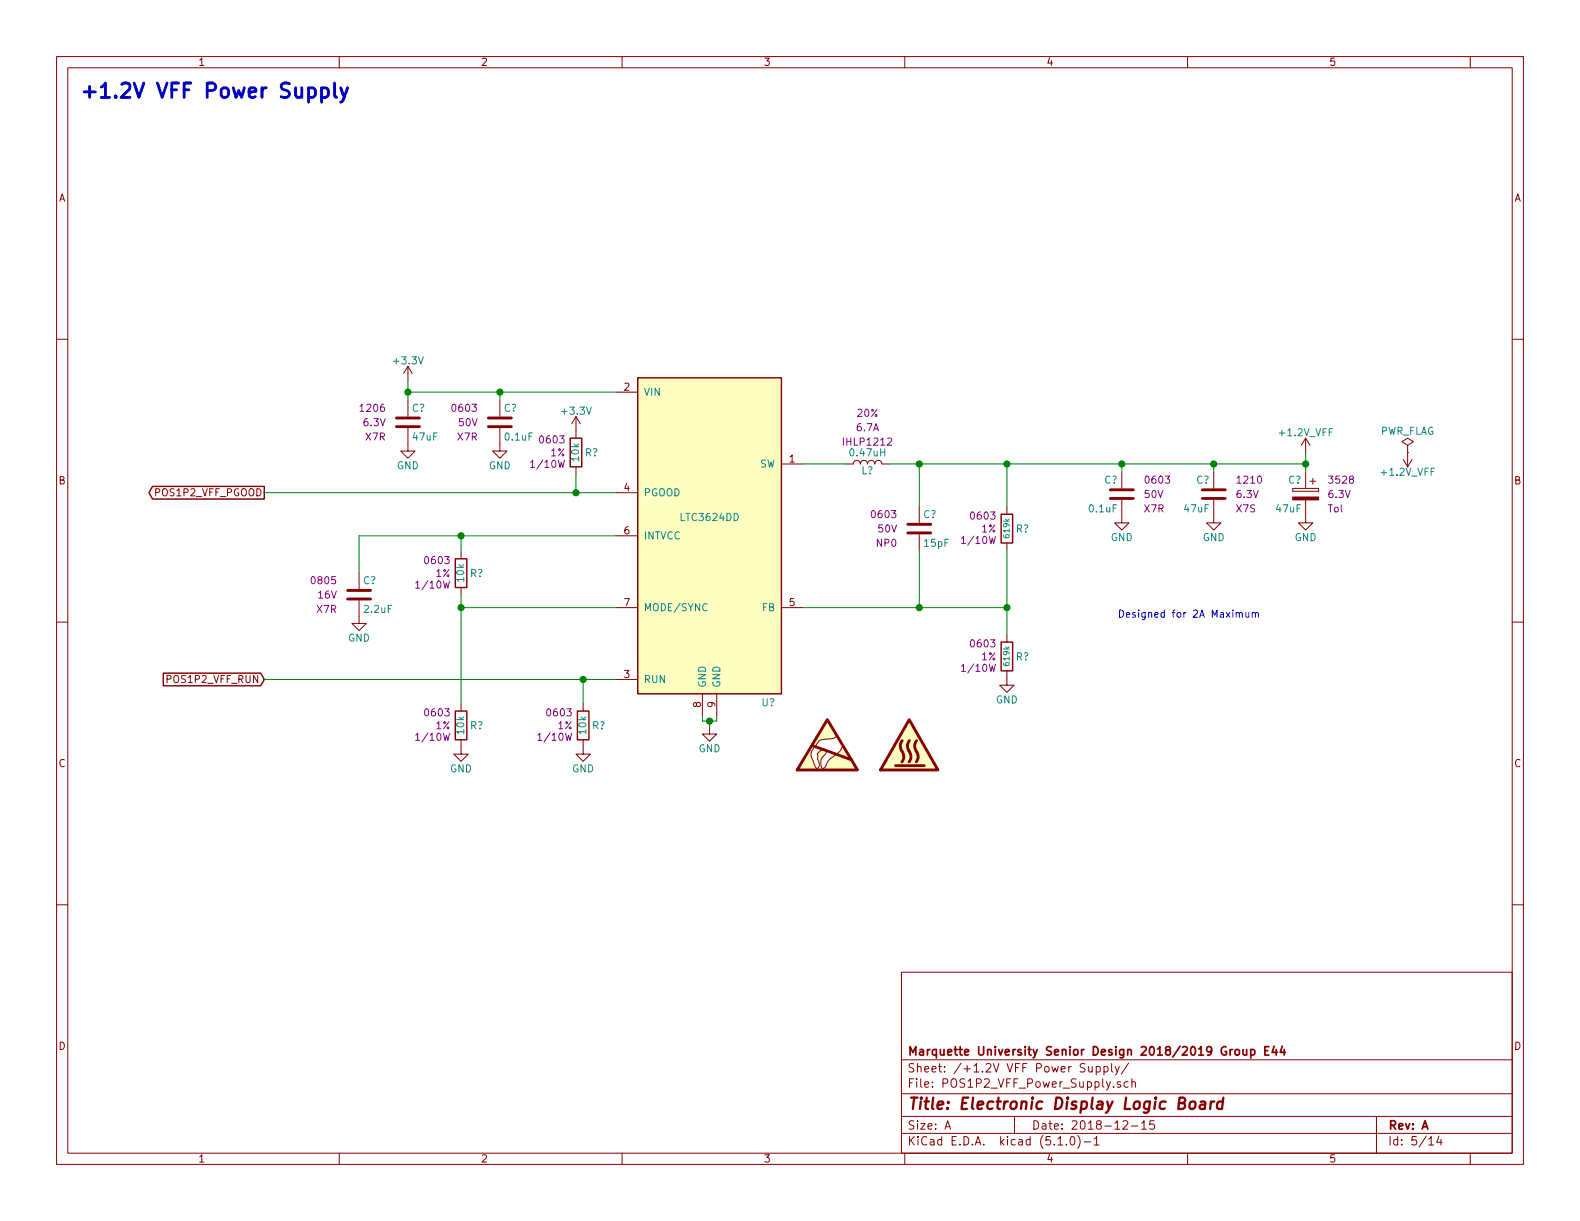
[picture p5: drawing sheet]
EESchema Schematic File Version 4
LIBS:VFD_Clock-cache
EELAYER 29 0
EELAYER END
$Descr A 11000 8500
encoding utf-8
Sheet 5 14
Title "Electronic Display Logic Board"
Date "2018-12-15"
Rev "A"
Comp "Marquette University Senior Design 2018/2019 Group E44"
Comment1 ""
Comment2 ""
Comment3 ""
Comment4 ""
$EndDescr
$Comp
L Custom_Library:L_Custom L?
U 1 1
P 6040 3230
F 0 "L?" V 5990 3230 50  0000 C CNN
F 1 "0.47uH" V 6115 3230 50  0000 C CNN
F 2 "Inductors_SMD:L_Vishay_IHLP-1212" H 6040 3230 50  0001 C CNN
F 3 "" H 6040 3230 50  0001 C CNN
F 4 "IHLP1212" V 6190 3230 50  0000 C CNN "display_footprint"
F 5 "6.7A" V 6290 3230 50  0000 C CNN "Ampacity"
F 6 "20%" V 6390 3230 50  0000 C CNN "Tolerance"
F 7 "541-1330-1-ND" H 0   0   50  0001 C CNN "Digi-Key PN"
	1    6040 3230
	0    -1   -1   0   
$EndComp
Wire Wire Line
	5890 3230 5590 3230
$Comp
L Custom_Library:C_Custom C?
U 1 1
P 6400 3680
F 0 "C?" H 6425 3780 50  0000 L CNN
F 1 "15pF" H 6425 3580 50  0000 L CNN
F 2 "Capacitors_SMD:C_0603" H 6438 3530 50  0001 C CNN
F 3 "" H 6425 3780 50  0001 C CNN
F 4 "0603" H 6250 3780 50  0000 R CNN "display_footprint"
F 5 "50V" H 6250 3680 50  0000 R CNN "Voltage"
F 6 "NP0" H 6250 3580 50  0000 R CNN "Dielectric"
F 7 "490-1331-1-ND" H 6400 3680 50  0001 C CNN "Digi-Key PN"
	1    6400 3680
	1    0    0    -1  
$EndComp
$Comp
L power:GND #PWR?
U 1 1
P 7010 4720
F 0 "#PWR?" H 7010 4470 50  0001 C CNN
F 1 "GND" H 7010 4570 50  0000 C CNN
F 2 "" H 7010 4720 50  0001 C CNN
F 3 "" H 7010 4720 50  0001 C CNN
	1    7010 4720
	1    0    0    -1  
$EndComp
Wire Wire Line
	7010 4420 7010 4230
Wire Wire Line
	7010 4230 6400 4230
Wire Wire Line
	7010 3530 7010 3230
Wire Wire Line
	6400 3230 6400 3530
Connection ~ 6400 3230
Wire Wire Line
	6400 3230 6190 3230
Connection ~ 6400 4230
Wire Wire Line
	6400 4230 5590 4230
Connection ~ 7010 4230
$Comp
L power:GND #PWR?
U 1 1
P 4940 5060
F 0 "#PWR?" H 4940 4810 50  0001 C CNN
F 1 "GND" H 4940 4910 50  0000 C CNN
F 2 "" H 4940 5060 50  0001 C CNN
F 3 "" H 4940 5060 50  0001 C CNN
	1    4940 5060
	1    0    0    -1  
$EndComp
Wire Wire Line
	4940 5060 4940 5020
Wire Wire Line
	4940 5020 4890 5020
Wire Wire Line
	4890 5020 4890 4980
Wire Wire Line
	4940 5020 4990 5020
Wire Wire Line
	4990 5020 4990 4980
Connection ~ 4940 5020
$Comp
L Custom_Library:R_Custom R?
U 1 1
P 3210 3990
F 0 "R?" H 3150 3990 50  0000 R CNN
F 1 "10k" V 3210 3990 50  0000 C CNN
F 2 "Resistors_SMD:R_0603" H 3210 3990 50  0001 C CNN
F 3 "" H 3210 3990 50  0001 C CNN
F 4 "0603" H 3280 4080 50  0000 L CNN "display_footprint"
F 5 "1%" H 3280 3990 50  0000 L CNN "Tolerance"
F 6 "1/10W" H 3280 3910 50  0000 L CNN "Wattage"
F 7 "RMCF0603FT10K0CT-ND" H 3510 4390 60  0001 C CNN "Digi-Key PN"
	1    3210 3990
	-1   0    0    -1  
$EndComp
$Comp
L power:GND #PWR?
U 1 1
P 3210 5200
F 0 "#PWR?" H 3210 4950 50  0001 C CNN
F 1 "GND" H 3210 5050 50  0000 C CNN
F 2 "" H 3210 5200 50  0001 C CNN
F 3 "" H 3210 5200 50  0001 C CNN
	1    3210 5200
	1    0    0    -1  
$EndComp
$Comp
L power:GND #PWR?
U 1 1
P 4060 5200
F 0 "#PWR?" H 4060 4950 50  0001 C CNN
F 1 "GND" H 4060 5050 50  0000 C CNN
F 2 "" H 4060 5200 50  0001 C CNN
F 3 "" H 4060 5200 50  0001 C CNN
	1    4060 5200
	1    0    0    -1  
$EndComp
Wire Wire Line
	4290 4730 4060 4730
Wire Wire Line
	4060 4730 4060 4900
$Comp
L Custom_Library:R_Custom R?
U 1 1
P 3210 5050
F 0 "R?" H 3150 5050 50  0000 R CNN
F 1 "10k" V 3210 5050 50  0000 C CNN
F 2 "Resistors_SMD:R_0603" H 3210 5050 50  0001 C CNN
F 3 "" H 3210 5050 50  0001 C CNN
F 4 "0603" H 3280 5140 50  0000 L CNN "display_footprint"
F 5 "1%" H 3280 5050 50  0000 L CNN "Tolerance"
F 6 "1/10W" H 3280 4970 50  0000 L CNN "Wattage"
F 7 "RMCF0603FT10K0CT-ND" H 3510 5450 60  0001 C CNN "Digi-Key PN"
	1    3210 5050
	-1   0    0    -1  
$EndComp
$Comp
L Custom_Library:R_Custom R?
U 1 1
P 4060 5050
F 0 "R?" H 4000 5050 50  0000 R CNN
F 1 "10k" V 4060 5050 50  0000 C CNN
F 2 "Resistors_SMD:R_0603" H 4060 5050 50  0001 C CNN
F 3 "" H 4060 5050 50  0001 C CNN
F 4 "0603" H 4130 5140 50  0000 L CNN "display_footprint"
F 5 "1%" H 4130 5050 50  0000 L CNN "Tolerance"
F 6 "1/10W" H 4130 4970 50  0000 L CNN "Wattage"
F 7 "RMCF0603FT10K0CT-ND" H 4360 5450 60  0001 C CNN "Digi-Key PN"
	1    4060 5050
	-1   0    0    -1  
$EndComp
$Comp
L Custom_Library:C_Custom C?
U 1 1
P 2500 4140
F 0 "C?" H 2525 4240 50  0000 L CNN
F 1 "2.2uF" H 2525 4040 50  0000 L CNN
F 2 "Capacitors_SMD:C_0805" H 2538 3990 50  0001 C CNN
F 3 "" H 2525 4240 50  0001 C CNN
F 4 "0805" H 2350 4240 50  0000 R CNN "display_footprint"
F 5 "16V" H 2350 4140 50  0000 R CNN "Voltage"
F 6 "X7R" H 2350 4040 50  0000 R CNN "Dielectric"
F 7 "445-5691-1-ND" H 2925 4640 60  0001 C CNN "Digi-Key PN"
	1    2500 4140
	1    0    0    -1  
$EndComp
$Comp
L power:GND #PWR?
U 1 1
P 2500 4290
F 0 "#PWR?" H 2500 4040 50  0001 C CNN
F 1 "GND" H 2500 4140 50  0000 C CNN
F 2 "" H 2500 4290 50  0001 C CNN
F 3 "" H 2500 4290 50  0001 C CNN
	1    2500 4290
	1    0    0    -1  
$EndComp
Wire Wire Line
	6400 3830 6400 4230
Wire Wire Line
	7010 3830 7010 4230
Wire Wire Line
	3210 4140 3210 4230
Wire Wire Line
	4290 4230 3210 4230
Connection ~ 3210 4230
Wire Wire Line
	3210 4230 3210 4900
Wire Wire Line
	4290 3730 3210 3730
Wire Wire Line
	2500 3730 2500 3990
Wire Wire Line
	3210 3840 3210 3730
Connection ~ 3210 3730
Wire Wire Line
	3210 3730 2500 3730
$Comp
L Custom_Library:R_Custom R?
U 1 1
P 4010 3150
F 0 "R?" H 3950 3150 50  0000 R CNN
F 1 "10k" V 4010 3150 50  0000 C CNN
F 2 "Resistors_SMD:R_0603" H 4010 3150 50  0001 C CNN
F 3 "" H 4010 3150 50  0001 C CNN
F 4 "0603" H 4080 3240 50  0000 L CNN "display_footprint"
F 5 "1%" H 4080 3150 50  0000 L CNN "Tolerance"
F 6 "1/10W" H 4080 3070 50  0000 L CNN "Wattage"
F 7 "RMCF0603FT10K0CT-ND" H 4310 3550 60  0001 C CNN "Digi-Key PN"
	1    4010 3150
	-1   0    0    -1  
$EndComp
$Comp
L power:+3.3V #PWR?
U 1 1
P 4010 3000
F 0 "#PWR?" H 4010 2850 50  0001 C CNN
F 1 "+3.3V" H 4010 3140 50  0000 C CNN
F 2 "" H 4010 3000 50  0001 C CNN
F 3 "" H 4010 3000 50  0001 C CNN
	1    4010 3000
	1    0    0    -1  
$EndComp
$Comp
L power:GND #PWR?
U 1 1
P 3480 3090
F 0 "#PWR?" H 3480 2840 50  0001 C CNN
F 1 "GND" H 3480 2940 50  0000 C CNN
F 2 "" H 3480 3090 50  0001 C CNN
F 3 "" H 3480 3090 50  0001 C CNN
	1    3480 3090
	1    0    0    -1  
$EndComp
$Comp
L power:GND #PWR?
U 1 1
P 2840 3090
F 0 "#PWR?" H 2840 2840 50  0001 C CNN
F 1 "GND" H 2840 2940 50  0000 C CNN
F 2 "" H 2840 3090 50  0001 C CNN
F 3 "" H 2840 3090 50  0001 C CNN
	1    2840 3090
	1    0    0    -1  
$EndComp
Wire Wire Line
	4290 3430 4010 3430
Wire Wire Line
	4010 3430 4010 3300
Wire Wire Line
	4290 2730 3480 2730
Wire Wire Line
	3480 2730 3480 2790
Wire Wire Line
	3480 2730 2840 2730
Wire Wire Line
	2840 2730 2840 2790
Connection ~ 3480 2730
Wire Wire Line
	2840 2650 2840 2730
Connection ~ 2840 2730
Text GLabel 1840 3430 0    50   Output ~ 0
POS1P2_VFF_PGOOD
Wire Wire Line
	1840 3430 4010 3430
Connection ~ 4010 3430
Text GLabel 1840 4730 0    50   Input ~ 0
POS1P2_VFF_RUN
Wire Wire Line
	1840 4730 4060 4730
Connection ~ 4060 4730
$Comp
L power:GND #PWR?
U 1 1
P 7810 3590
F 0 "#PWR?" H 7810 3340 50  0001 C CNN
F 1 "GND" H 7810 3440 50  0000 C CNN
F 2 "" H 7810 3590 50  0001 C CNN
F 3 "" H 7810 3590 50  0001 C CNN
	1    7810 3590
	-1   0    0    -1  
$EndComp
$Comp
L power:GND #PWR?
U 1 1
P 8450 3590
F 0 "#PWR?" H 8450 3340 50  0001 C CNN
F 1 "GND" H 8450 3440 50  0000 C CNN
F 2 "" H 8450 3590 50  0001 C CNN
F 3 "" H 8450 3590 50  0001 C CNN
	1    8450 3590
	-1   0    0    -1  
$EndComp
Wire Wire Line
	7810 3230 7810 3290
Wire Wire Line
	7810 3230 8450 3230
Wire Wire Line
	8450 3230 8450 3290
Connection ~ 7810 3230
Connection ~ 8450 3230
Wire Wire Line
	6400 3230 7010 3230
Connection ~ 7010 3230
Wire Wire Line
	7010 3230 7810 3230
$Comp
L Custom_Library:C_Custom C?
U 1 1
P 7810 3440
AR Path="/5BAAE16C/5BE9E9A9" Ref="C?"  Part="1" 
AR Path="/5BB181D8/5BE9E9A9" Ref="C?"  Part="1" 
AR Path="/5BB2595E/5BE9E9A9" Ref="C?"  Part="1" 
AR Path="/5BE5222A/5BE9E9A9" Ref="C?"  Part="1" 
AR Path="/5A0A7E5F/5BE9E9A9" Ref="C?"  Part="1" 
F 0 "C?" H 7835 3540 50  0000 L CNN
F 1 "0.1uF" H 7835 3340 50  0000 L CNN
F 2 "Capacitors_SMD:C_0603" H 7848 3290 50  0001 C CNN
F 3 "" H 7835 3540 50  0001 C CNN
F 4 "0603" H 7660 3540 50  0000 R CNN "display_footprint"
F 5 "50V" H 7660 3440 50  0000 R CNN "Voltage"
F 6 "X7R" H 7660 3340 50  0000 R CNN "Dielectric"
F 7 "311-1344-1-ND" H 8235 3940 60  0001 C CNN "Digi-Key PN"
	1    7810 3440
	-1   0    0    -1  
$EndComp
$Comp
L Custom_Library:C_Custom C?
U 1 1
P 3480 2940
AR Path="/5BAAE16C/5BE9F007" Ref="C?"  Part="1" 
AR Path="/5BB181D8/5BE9F007" Ref="C?"  Part="1" 
AR Path="/5BB2595E/5BE9F007" Ref="C?"  Part="1" 
AR Path="/5BE5222A/5BE9F007" Ref="C?"  Part="1" 
AR Path="/5A0A7E5F/5BE9F007" Ref="C?"  Part="1" 
F 0 "C?" H 3505 3040 50  0000 L CNN
F 1 "0.1uF" H 3505 2840 50  0000 L CNN
F 2 "Capacitors_SMD:C_0603" H 3518 2790 50  0001 C CNN
F 3 "" H 3505 3040 50  0001 C CNN
F 4 "0603" H 3330 3040 50  0000 R CNN "display_footprint"
F 5 "50V" H 3330 2940 50  0000 R CNN "Voltage"
F 6 "X7R" H 3330 2840 50  0000 R CNN "Dielectric"
F 7 "311-1344-1-ND" H 3905 3440 60  0001 C CNN "Digi-Key PN"
	1    3480 2940
	1    0    0    -1  
$EndComp
$Comp
L Custom_Library:C_Custom C?
U 1 1
P 2840 2940
AR Path="/5BAAE10E/5BEE542D" Ref="C?"  Part="1" 
AR Path="/5BE5222A/5BEE542D" Ref="C?"  Part="1" 
AR Path="/5A0A7E5F/5BEE542D" Ref="C?"  Part="1" 
F 0 "C?" H 2865 3040 50  0000 L CNN
F 1 "47uF" H 2865 2840 50  0000 L CNN
F 2 "Capacitors_SMD:C_1206" H 2878 2790 50  0001 C CNN
F 3 "" H 2865 3040 50  0001 C CNN
F 4 "490-8056-1-ND" H 3265 3440 60  0001 C CNN "Digi-Key PN"
F 5 "1206" H 2690 3040 50  0000 R CNN "display_footprint"
F 6 "6.3V" H 2690 2940 50  0000 R CNN "Voltage"
F 7 "X7R" H 2690 2840 50  0000 R CNN "Dielectric"
	1    2840 2940
	1    0    0    -1  
$EndComp
$Comp
L Custom_Library:R_Custom R?
U 1 1
P 7010 4570
F 0 "R?" H 6950 4570 50  0000 R CNN
F 1 "619k" V 7010 4570 40  0000 C CNN
F 2 "Resistors_SMD:R_0603" H 7010 4570 50  0001 C CNN
F 3 "" H 7010 4570 50  0001 C CNN
F 4 "0603" H 7080 4660 50  0000 L CNN "display_footprint"
F 5 "1%" H 7080 4570 50  0000 L CNN "Tolerance"
F 6 "1/10W" H 7080 4490 50  0000 L CNN "Wattage"
	1    7010 4570
	-1   0    0    -1  
$EndComp
$Comp
L Custom_Library:C_Custom C?
U 1 1
P 8450 3440
AR Path="/5BAAE10E/5BEF90C7" Ref="C?"  Part="1" 
AR Path="/5BE5222A/5BEF90C7" Ref="C?"  Part="1" 
AR Path="/5A0A7E5F/5BEF90C7" Ref="C?"  Part="1" 
F 0 "C?" H 8475 3540 50  0000 L CNN
F 1 "47uF" H 8475 3340 50  0000 L CNN
F 2 "Capacitors_SMD:C_1210" H 8488 3290 50  0001 C CNN
F 3 "" H 8475 3540 50  0001 C CNN
F 4 "445-13045-1-ND" H 8875 3940 60  0001 C CNN "Digi-Key PN"
F 5 "1210" H 8300 3540 50  0000 R CNN "display_footprint"
F 6 "6.3V" H 8300 3440 50  0000 R CNN "Voltage"
F 7 "X7S" H 8300 3340 50  0000 R CNN "Dielectric"
	1    8450 3440
	-1   0    0    -1  
$EndComp
$Comp
L power:GND #PWR?
U 1 1
P 9090 3590
F 0 "#PWR?" H 9090 3340 50  0001 C CNN
F 1 "GND" H 9090 3440 50  0000 C CNN
F 2 "" H 9090 3590 50  0001 C CNN
F 3 "" H 9090 3590 50  0001 C CNN
	1    9090 3590
	-1   0    0    -1  
$EndComp
Wire Wire Line
	9090 3290 9090 3230
Wire Wire Line
	9090 3230 8450 3230
Wire Wire Line
	9090 3150 9090 3230
Connection ~ 9090 3230
$Comp
L Graphic:SYM_ESD_Large #SYM?
U 1 1
P 5760 5160
AR Path="/5BAAE0FA/5C050F30" Ref="#SYM?"  Part="1" 
AR Path="/5BB182B1/5C050F30" Ref="#SYM?"  Part="1" 
AR Path="/5BE5222A/5C050F30" Ref="#SYM?"  Part="1" 
AR Path="/5A0A7E5F/5C050F30" Ref="#SYM?"  Part="1" 
F 0 "#SYM?" H 5760 5360 50  0001 C CNN
F 1 "SYM_ESD_Large" H 5760 4910 50  0001 C CNN
F 2 "" H 5755 5130 50  0001 C CNN
F 3 "~" H 5755 5130 50  0001 C CNN
	1    5760 5160
	1    0    0    -1  
$EndComp
$Comp
L Graphic:SYM_Hot_Large #SYM?
U 1 1
P 6330 5160
F 0 "#SYM?" H 6330 5360 50  0001 C CNN
F 1 "SYM_Hot_Large" H 6330 4910 50  0001 C CNN
F 2 "" H 6330 4960 50  0001 C CNN
F 3 "~" H 6360 4960 50  0001 C CNN
	1    6330 5160
	1    0    0    -1  
$EndComp
Text Notes 550  700  0    100  ~ 20
+1.2V VFF Power Supply
$Comp
L power:PWR_FLAG #FLG?
U 1 1
P 9800 3150
F 0 "#FLG?" H 9800 3225 50  0001 C CNN
F 1 "PWR_FLAG" H 9800 3300 50  0000 C CNN
F 2 "" H 9800 3150 50  0001 C CNN
F 3 "~" H 9800 3150 50  0001 C CNN
	1    9800 3150
	1    0    0    -1  
$EndComp
$Comp
L Custom_Library:+1.2V_VFF #PWR?
U 1 1
P 9090 3150
F 0 "#PWR?" H 9090 3000 50  0001 C CNN
F 1 "+1.2V_VFF" H 9090 3290 50  0000 C CNN
F 2 "" H 9090 3150 50  0000 C CNN
F 3 "" H 9090 3150 50  0000 C CNN
	1    9090 3150
	1    0    0    -1  
$EndComp
$Comp
L Custom_Library:+1.2V_VFF #PWR?
U 1 1
P 9800 3150
F 0 "#PWR?" H 9800 3000 50  0001 C CNN
F 1 "+1.2V_VFF" H 9800 3290 50  0000 C CNN
F 2 "" H 9800 3150 50  0000 C CNN
F 3 "" H 9800 3150 50  0000 C CNN
	1    9800 3150
	-1   0    0    1   
$EndComp
$Comp
L Custom_Library:LTC3624DD U?
U 1 1
P 4940 3730
F 0 "U?" H 5400 2570 50  0000 R CNN
F 1 "LTC3624DD" H 4940 3860 50  0000 C CNN
F 2 "Housings_DFN_QFN:DFN-8-1EP_3x3mm_Pitch0.5mm" H 4940 3730 50  0001 C CNN
F 3 "https://www.analog.com/media/en/technical-documentation/data-sheets/36242fd.pdf" H 7040 4080 50  0001 C CNN
F 4 "LTC3624IDD#PBF-ND" H 4940 3730 50  0001 C CNN "Digi-Key PN"
	1    4940 3730
	1    0    0    -1  
$EndComp
$Comp
L power:+3.3V #PWR?
U 1 1
P 2840 2650
F 0 "#PWR?" H 2840 2500 50  0001 C CNN
F 1 "+3.3V" H 2840 2790 50  0000 C CNN
F 2 "" H 2840 2650 50  0001 C CNN
F 3 "" H 2840 2650 50  0001 C CNN
	1    2840 2650
	1    0    0    -1  
$EndComp
$Comp
L Custom_Library:CP_Tant_Custom C?
U 1 1
P 9090 3440
F 0 "C?" H 9115 3540 50  0000 L CNN
F 1 "47uF" H 9115 3340 50  0000 L CNN
F 2 "Capacitors_Tantalum_SMD:CP_Tantalum_Case-B_EIA-3528-21_Reflow" H 9128 3290 50  0001 C CNN
F 3 "" H 9115 3540 50  0001 C CNN
F 4 "3528" H 8940 3540 50  0000 R CNN "display_footprint"
F 5 "6.3V" H 8940 3440 50  0000 R CNN "Voltage"
F 6 "Tol" H 8940 3340 50  0000 R CNN "Tolerance"
F 7 "399-5138-1-ND" H 9090 3440 50  0001 C CNN "Digi-Key PN"
	1    9090 3440
	-1   0    0    -1  
$EndComp
$Comp
L Custom_Library:R_Custom R?
U 1 1
P 7010 3680
F 0 "R?" H 6950 3680 50  0000 R CNN
F 1 "619k" V 7010 3680 40  0000 C CNN
F 2 "Resistors_SMD:R_0603" H 7010 3680 50  0001 C CNN
F 3 "" H 7010 3680 50  0001 C CNN
F 4 "0603" H 7080 3770 50  0000 L CNN "display_footprint"
F 5 "1%" H 7080 3680 50  0000 L CNN "Tolerance"
F 6 "1/10W" H 7080 3600 50  0000 L CNN "Wattage"
	1    7010 3680
	-1   0    0    -1  
$EndComp
Text Notes 7780 4310 0    50   ~ 0
Designed for 2A Maximum
$EndSCHEMATC
